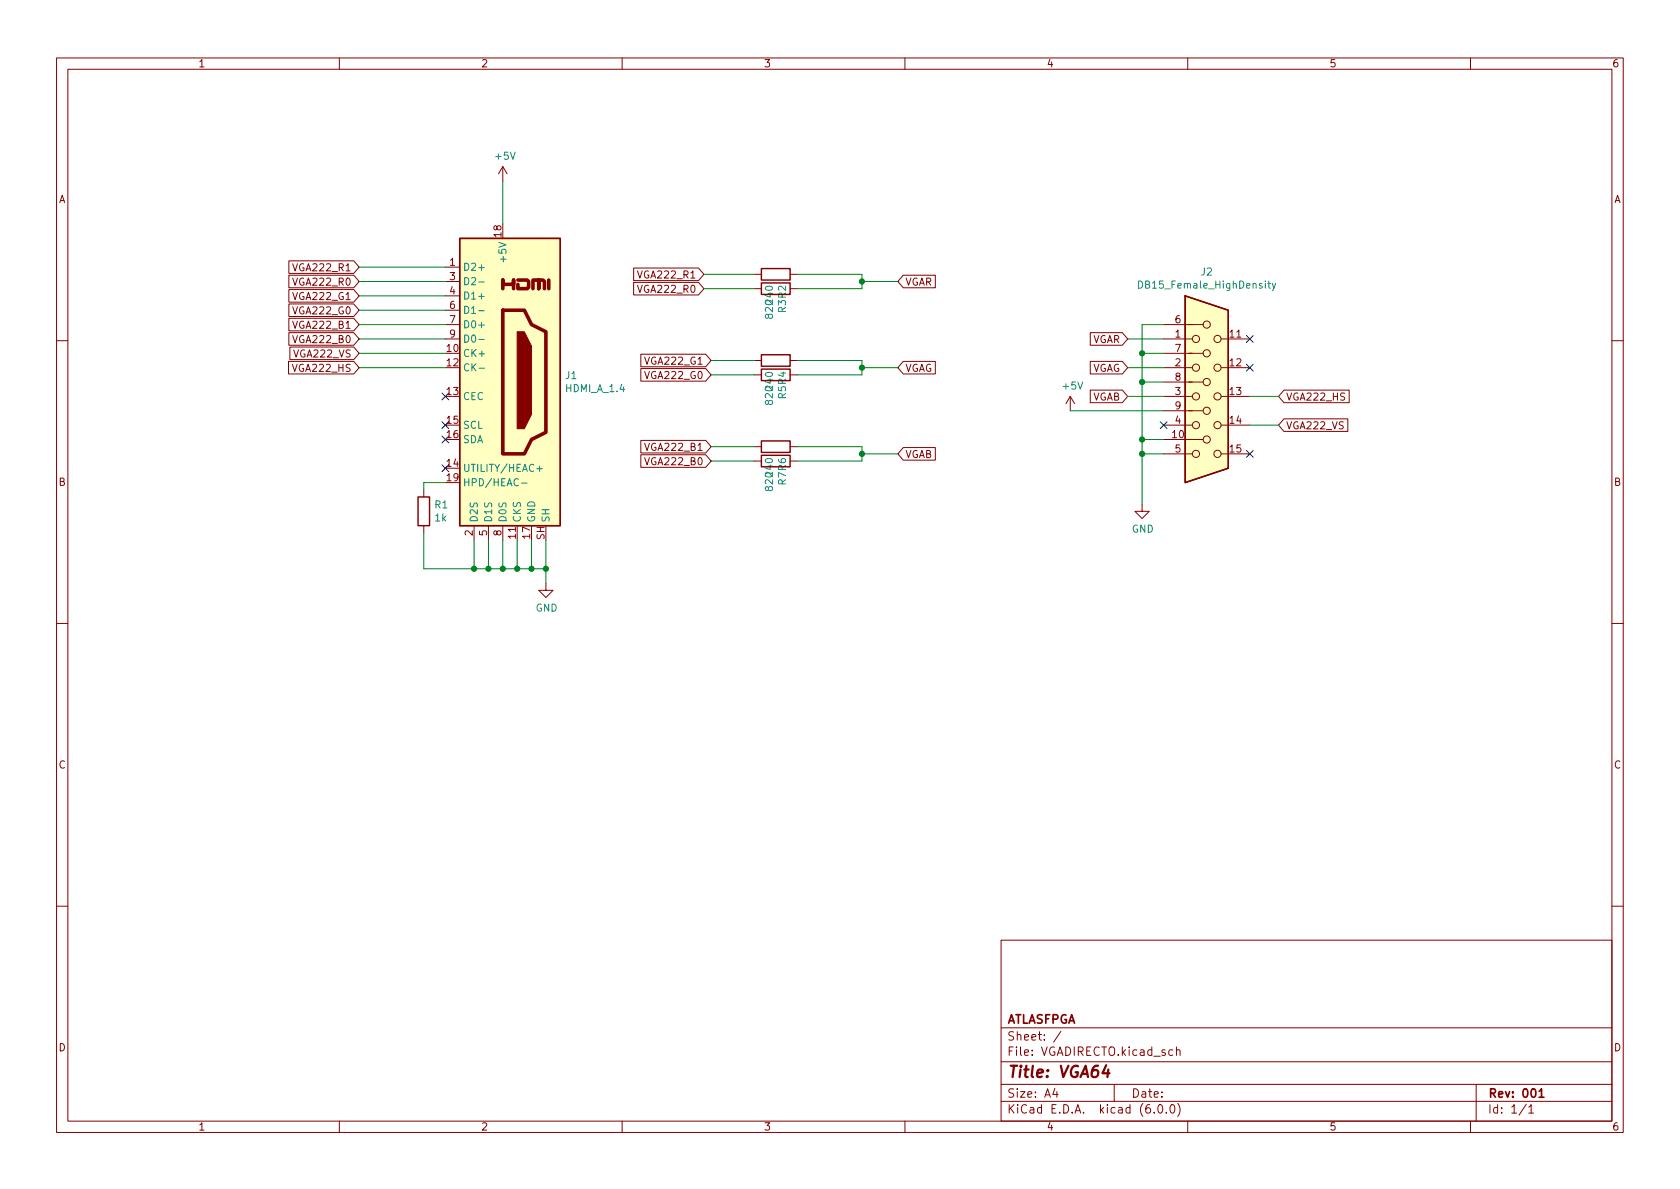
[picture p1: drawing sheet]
<svg xmlns="http://www.w3.org/2000/svg" width="297mm" height="210mm" viewBox="0 0 297 210" stroke-linecap="round" stroke-linejoin="round" font-family="sans-serif">
<g fill="none" stroke="#840000" stroke-width=".18">
<path d="M10 10.2h277v190.1h-277zM12 12.2h273v186.1h-273zM60 10.2v2M110 10.2v2M160 10.2v2M210 10.2v2M260 10.2v2M88.9 29.5v2.5M88.9 29.5l-.8 1.2M88.9 29.5l.8 1.2M51.1 51.2h11.4l1 1.1-1 1.1h-11.4zM51.1 46.1h11.4l1 1.1-1 1.1h-11.4z"/>
<path d="M51.1 48.7h11.4l1 1.1-1 1.1h-11.4zM51.1 53.7h11.4l1 1.2-1 1.1h-11.4zM51.1 56.3h11.4l1 1.1-1 1.1h-11.4zM51.1 58.8h11.4l1 1.1-1 1.1h-11.4zM78.7 47.2h2.6M78.7 49.8h2.6M78.7 52.3h2.6M78.7 54.9h2.6M78.7 57.4h2.6M78.7 59.9h2.6M112 47.4h11.5l1 1.1-1 1.1h-11.5zM112 49.9h11.5l1 1.1-1 1.2h-11.5z"/>
<path d="M133.3 48.5h1.3M133.3 51h1.3M139.7 48.5h1.3M139.7 51h1.3M159.7 48.7h5.7v2.2h-5.7l-1-1.1zM192.8 58.8h5.6l1 1.1-1 1.1h-5.6zM205.7 57.4h7M205.7 59.9h5.1M215.9 59.9h5.1M10 60.2h2M51 63.9h11.5l1 1.1-1 1.1h-11.5zM51.3 61.4h11.2l1 1.1-1 1.1h-11.2z"/>
<path d="M113.3 62.6h11.5l.9 1.1-.9 1.2h-11.5zM113.3 65.2h11.5l.9 1.1-.9 1.1h-11.5zM113.3 77.9h11.5l.9 1.1-.9 1.1h-11.5zM133.3 63.7h1.3M133.3 66.3h1.3M133.3 79h1.3M139.7 63.7h1.3M139.7 66.3h1.3M139.7 79h1.3M159.7 63.9h5.7v2.2h-5.7l-1-1.1zM159.7 79.1h5.7v2.3h-5.7l-1-1.1zM189.2 70.1l-.7 1.3"/>
<path d="M189.2 70.1v2.5M189.2 70.1l.8 1.3M192.8 63.9h5.6l1 1.1-1 1.1h-5.6zM192.8 69h5.6l1 1.1-1 1.1h-5.6zM205.7 62.5h7M205.7 77.7h7M205.7 72.6h7M205.7 67.6h7M205.7 65h5.1M205.7 70.1h5.1M205.7 75.2h5.1M215.9 65h5.1"/>
<path d="M215.9 70.1h5.1M215.9 75.2h5.1M227 74.1h11.3v2.2h-11.3l-.9-1.1zM227 69h11.5v2.2h-11.5l-.9-1.1zM285 60.2h2M74.9 86.6v1.3M74.9 93v1.2M83.8 93v2.5M86.4 93v2.5M88.9 93v2.5M91.4 93v2.5M113.3 80.4h11.5l.9 1.1-.9 1.1h-11.5z"/>
<path d="M133.3 81.5h1.3M139.7 81.5h1.3M201.9 89.1v1.3h1.3l-1.3 1.3-1.2-1.3h1.2M205.7 80.3h5.1M215.9 80.3h5.1M10 110.2h2M96.5 103.1v1.3h1.3l-1.3 1.3-1.3-1.3h1.3M285 110.2h2M10 160.2h2M177 166.3h108v32h-108zM285 160.2h2M60 198.3v2"/>
<path d="M110 198.3v2M160 198.3v2M177 194.8h108M177 191.8h108M177 187.8h108M177 181.8h108M186.5 192.5l-.4 1h1M186.9 193v1M187.6 182.4l-1.3 1.9M197 191.8v3M204.1 196.7v.1M204.9 195.4l.2-.1a.81 .81 0 0 1 .6 .7 .81 .81 0 0 1-.3 .8h-.2a.81 .81 0 0 1-.6-.6 .81 .81 0 0 1 .3-.8z"/>
<path d="M206.2 196.7v.1M207.1 195.4l.1-.1a.81 .81 0 0 1 .6 .7 .81 .81 0 0 1-.3 .8h-.1a.81 .81 0 0 1-.6-.6 .81 .81 0 0 1 .3-.8zM207.4 185.7l-.5-.1-.3 .3v.4l.2 .3h.6M208 185.8l.2-.2 .4 .1v.9M208 185.1v1.5M208.2 195.1a1.72 1.72 0 0 1 0 2.3M210 198.3v2M260 198.3v2M261 191.8v6.5M269.9 195.3l-1.3 1.9M270.3 195.8l.4-.5v1.5M270.3 196.8h.9"/>
<circle cx="211.5" cy="59.9" r=".63"/>
<circle cx="213.4" cy="57.4" r=".63"/>
<circle cx="215.3" cy="59.9" r=".63"/>
<circle cx="211.5" cy="70.1" r=".63"/>
<circle cx="211.5" cy="75.2" r=".63"/>
<circle cx="211.5" cy="65" r=".63"/>
<circle cx="213.4" cy="77.7" r=".63"/>
<circle cx="213.4" cy="72.6" r=".63"/>
<circle cx="213.4" cy="67.6" r=".63"/>
<circle cx="213.4" cy="62.5" r=".63"/>
<circle cx="215.3" cy="70.1" r=".63"/>
<circle cx="215.3" cy="65" r=".63"/>
<circle cx="215.3" cy="75.2" r=".63"/>
<circle cx="211.5" cy="80.3" r=".63"/>
<circle cx="215.3" cy="80.3" r=".63"/>
</g>
<path d="M272.1 193l.5-.5v1.5M272.1 194h.9" fill="none" stroke="#840000" stroke-width=".3"/>
<path d="M195.6 188.4l-.7 1.4h1.3M196 189.1l-.2 1.4" fill="none" stroke="#840000" stroke-width=".4"/>
<path d="M81.3 42.2h17.8v50.8h-17.8zM134.6 47.5h5.1v2h-5.1zM134.6 50h5.1v2.1h-5.1zM209.5 52.3l7.7 2.6v27.9l-7.7 2.5zM134.6 62.7h5.1v2.1h-5.1zM134.6 65.3h5.1v2h-5.1zM134.6 78h5.1v2h-5.1zM73.9 87.9h2v5.1h-2zM134.6 80.5h5.1v2h-5.1z" fill="none" stroke="#840000" stroke-width=".25"/>
<g fill="#ffffc2" stroke="#ffffc2" stroke-width=".18">
<path d="M81.3 42.2h17.8v50.8h-17.8z"/>
<path d="M209.5 52.3l7.7 2.6v27.9l-7.7 2.5z"/>
</g>
<path d="M88.9 51v-1.5v.8h1.9v-.8v1.5M88.9 54.9h3.8l1.3 2.5 2.5 1.3v17.7l-2.5 1.3-1.3 2.6h-3.8zM91.6 49.5h1.6l.3 .3v1l-.3 .2h-1.6v-.7M94.2 51v-1.5h1v1.5v-1.5h.8l.3 .3v1.2M97 49.5v1.5" fill="none" stroke="#840000" stroke-width=".63"/>
<path d="M91.4 58.7h1.3l1.3 2.5v12.1l-1.3 2.5h-1.3z" fill="#840000" stroke="#840000" stroke-width=".18"/>
<path d="M84.6 49.9h1M84.6 54.9h1M201.3 49.7a.64 .64 0 0 1 .7 .6 .64 .64 0 0 1-.7 .7zM224.2 50.1h.4M224.3 49.7v1.1l.3 .2M224.9 50.1l.3 .9M225.5 50.1l-.4 1.2-.2 .1M84.6 60h1M84.7 65.1h1M92.2 85.4h1M94.9 82.9h1M95.4 82.4v1" fill="none" stroke="#008484" stroke-width=".18"/>
<g fill="none" stroke="#008400" stroke-width=".18">
<path d="M88.9 32v7.6M63.5 59.9h15.2M63.5 54.9h15.2M63.5 52.3h15.2M63.5 49.8h15.2M63.5 47.2h15.2M63.5 57.4h15.2M124.5 51h8.8M124.5 48.5h8.8M141 48.5h11.4v2.5h-11.4M152.4 49.8h6.3M199.4 59.9h6.3"/>
<path d="M205.7 57.4h-3.8v31.7M63.5 65h15.2M63.5 62.5h15.2M125.7 66.3h7.6M125.7 79h7.6M125.7 63.7h7.6M141 63.7h11.4v2.6h-11.4M141 79h11.4v2.5h-11.4M152.4 65h6.3M189.2 72.6h16.5M199.4 70.1h6.3M199.4 65h6.3"/>
<path d="M201.9 77.7h3.8M201.9 62.5h3.8M201.9 67.6h3.8M221 70.1h5.1M221 75.2h5.1M74.9 94.2v6.4h21.6M78.7 85.3h-3.8v1.3M83.8 95.5v5.1M86.4 95.5v5.1M88.9 95.5v5.1M91.4 95.5v5.1M94 95.5v5.1"/>
<path d="M96.5 95.5v7.6M125.7 81.5h7.6M152.4 80.3h6.3M201.9 80.3h3.8"/>
</g>
<g fill="none" stroke="#000084" stroke-width=".18">
<path d="M220.4 59.3l1.2 1.2M221.6 59.3l-1.2 1.2M78.1 74.6l1.2 1.2M78.1 69.5l1.2 1.2M78.1 77.1l1.2 1.2M79.3 74.6l-1.2 1.2M79.3 69.5l-1.2 1.2M79.3 77.1l-1.2 1.2M205.1 74.6l1.2 1.2M206.3 74.6l-1.2 1.2M220.4 79.6l1.2 1.3M220.4 64.4l1.2 1.2"/>
<path d="M221.6 79.6l-1.2 1.3M221.6 64.4l-1.2 1.2M78.1 82.2l1.2 1.2M79.3 82.2l-1.2 1.2"/>
</g>
<g fill="#008400" stroke="#008400" stroke-width=".18">
<circle cx="201.9" cy="62.5" r=".46"/>
<circle cx="201.9" cy="67.6" r=".46"/>
<circle cx="201.9" cy="80.3" r=".46"/>
<circle cx="201.9" cy="77.7" r=".46"/>
<circle cx="94" cy="100.6" r=".46"/>
<circle cx="88.9" cy="100.6" r=".46"/>
<circle cx="91.4" cy="100.6" r=".46"/>
<circle cx="86.4" cy="100.6" r=".46"/>
<circle cx="96.5" cy="100.6" r=".46"/>
<circle cx="83.8" cy="100.6" r=".46"/>
<circle cx="152.4" cy="80.3" r=".46"/>
<circle cx="152.4" cy="49.8" r=".46"/>
<circle cx="152.4" cy="65" r=".46"/>
</g>
<text font-size="2.8" fill="#840000" x="178" y="190.6">Title: VGA64</text>
<g font-size="2.1" fill="#840000">
<text x="178" y="184">Sheet: /</text>
<text x="178" y="181">ATLASFPGA</text>
<text x="178" y="186.7">File: VGADIRECTO.kicad_sch</text>
<text x="178" y="196.9">KiCad E.D.A. kicad (6.0.0)</text>
<text x="178" y="194.1">Size: A4</text>
<text x="200" y="194.1">Date:</text>
<text x="263" y="194.1">Rev: 001</text>
<text x="263" y="196.9">Id: 1/1</text>
</g>
<g font-size="1.8" fill="#840000">
<text x="35" y="11.9">1</text>
<text x="85" y="11.9">2</text>
<text x="135" y="11.9">3</text>
<text x="185" y="11.9">4</text>
<text x="235" y="11.9">5</text>
<text x="285" y="11.9">6</text>
<text x="10.3" y="35.9">A</text>
<text x="285.3" y="35.9">A</text>
<text x="88.6" y="41.9" transform="rotate(-90 88.6 41.9)">18</text>
<text x="52.2" y="48">VGA222_R1</text>
<text x="79.5" y="47">1</text>
<text x="52.1" y="53">VGA222_G1</text>
<text x="52.2" y="50.5">VGA222_R0</text>
<text x="79.5" y="49.5">3</text>
<text x="79.5" y="52.1">4</text>
<text x="113.2" y="49.2">VGA222_R1</text>
<text x="113.2" y="51.8">VGA222_R0</text>
<text x="160" y="50.5">VGAR</text>
<text x="52.1" y="55.6">VGA222_G0</text>
<text x="52.2" y="58.1">VGA222_B1</text>
<text x="79.5" y="54.6">6</text>
<text x="79.5" y="57.1">7</text>
<text x="79.5" y="59.7">9</text>
<text x="207.8" y="59.7">1</text>
<text x="207.8" y="57.1">6</text>
<text x="217.5" y="59.7">11</text>
<text x="52" y="65.7">VGA222_HS</text>
<text x="52.1" y="63.2">VGA222_VS</text>
<text x="52.2" y="60.7">VGA222_B0</text>
<text x="79" y="62.2">10</text>
<text x="79" y="64.8">12</text>
<text x="114.3" y="64.5">VGA222_G1</text>
<text x="160" y="65.7">VGAG</text>
<text x="192.9" y="65.7">VGAG</text>
<text x="193" y="60.7">VGAR</text>
<text x="207.8" y="64.8">2</text>
<text x="207.8" y="62.2">7</text>
<text x="217.5" y="64.8">12</text>
<text x="79" y="69.8">13</text>
<text x="114.3" y="67">VGA222_G0</text>
<text x="193" y="70.8">VGAB</text>
<text x="207.8" y="69.8">3</text>
<text x="207.8" y="67.3">8</text>
<text x="217.5" y="69.8">13</text>
<text x="227.3" y="70.8">VGA222_HS</text>
<text x="79" y="74.9">15</text>
<text x="79" y="77.5">16</text>
<text x="207.3" y="77.5">10</text>
<text x="207.8" y="74.9">4</text>
<text x="207.8" y="72.4">9</text>
<text x="217.5" y="74.9">14</text>
<text x="227.3" y="75.9">VGA222_VS</text>
<text x="79" y="82.5">14</text>
<text x="114.4" y="82.3">VGA222_B0</text>
<text x="114.4" y="79.7">VGA222_B1</text>
<text x="160" y="81">VGAB</text>
<text x="207.8" y="80">5</text>
<text x="217.5" y="80">15</text>
<text x="10.3" y="85.9">B</text>
<text x="79" y="85.1">19</text>
<text x="285.3" y="85.9">B</text>
<text x="83.6" y="94.7" transform="rotate(-90 83.6 94.7)">2</text>
<text x="86.1" y="94.7" transform="rotate(-90 86.1 94.7)">5</text>
<text x="88.6" y="94.7" transform="rotate(-90 88.6 94.7)">8</text>
<text x="91.2" y="95.2" transform="rotate(-90 91.2 95.2)">11</text>
<text x="93.7" y="95.2" transform="rotate(-90 93.7 95.2)">17</text>
<text x="96.3" y="95.5" transform="rotate(-90 96.3 95.5)">SH</text>
<text x="10.3" y="135.9">C</text>
<text x="285.3" y="135.9">C</text>
<text x="10.3" y="185.9">D</text>
<text x="285.3" y="185.9">D</text>
<text x="35" y="199.9">1</text>
<text x="85" y="199.9">2</text>
<text x="135" y="199.9">3</text>
<text x="185" y="199.9">4</text>
<text x="235" y="199.9">5</text>
<text x="285" y="199.9">6</text>
</g>
<g font-size="1.8" fill="#008484">
<text x="87.7" y="28.2">+5V</text>
<text x="81.8" y="47.9">D2+</text>
<text x="89.5" y="45.9" transform="rotate(-90 89.5 45.9)">+5V</text>
<text x="81.8" y="50.4">D2-</text>
<text x="81.8" y="53">D1+</text>
<text x="201.9" y="51">DB15_Female_HighDensity</text>
<text x="212.4" y="48.7">J2</text>
<text x="81.8" y="55.5">D1-</text>
<text x="81.8" y="58">D0+</text>
<text x="136.7" y="56.2" transform="rotate(-90 136.7 56.2)">820240</text>
<text x="139" y="55.3" transform="rotate(-90 139 55.3)">R3R2</text>
<text x="81.8" y="63.1">CK+</text>
<text x="81.8" y="65.7">CK-</text>
<text x="81.8" y="60.6">D0-</text>
<text x="81.8" y="70.7">CEC</text>
<text x="100" y="67">J1</text>
<text x="100.1" y="69.3">HDMI_A_1.4</text>
<text x="136.7" y="71.4" transform="rotate(-90 136.7 71.4)">820240</text>
<text x="139" y="70.5" transform="rotate(-90 139 70.5)">R5R4</text>
<text x="188" y="68.9">+5V</text>
<text x="81.8" y="75.8">SCL</text>
<text x="81.8" y="83.4">UTILITY/HEAC+</text>
<text x="81.8" y="78.4">SDA</text>
<text x="76.9" y="89.9">R1</text>
<text x="81.8" y="86">HPD/HEAC-</text>
<text x="136.7" y="86.7" transform="rotate(-90 136.7 86.7)">820240</text>
<text x="139" y="85.8" transform="rotate(-90 139 85.8)">R7R6</text>
<text x="76.9" y="92.2">1k</text>
<text x="84.5" y="92.5" transform="rotate(-90 84.5 92.5)">D2S</text>
<text x="87" y="92.5" transform="rotate(-90 87 92.5)">D1S</text>
<text x="89.5" y="92.5" transform="rotate(-90 89.5 92.5)">D0S</text>
<text x="92.1" y="92.5" transform="rotate(-90 92.1 92.5)">CKS</text>
<text x="94.6" y="92.5" transform="rotate(-90 94.6 92.5)">GND</text>
<text x="97.2" y="92.5" transform="rotate(-90 97.2 92.5)">SH</text>
<text x="200.1" y="94.2">GND</text>
<text x="94.7" y="108.1">GND</text>
</g>
</svg>
